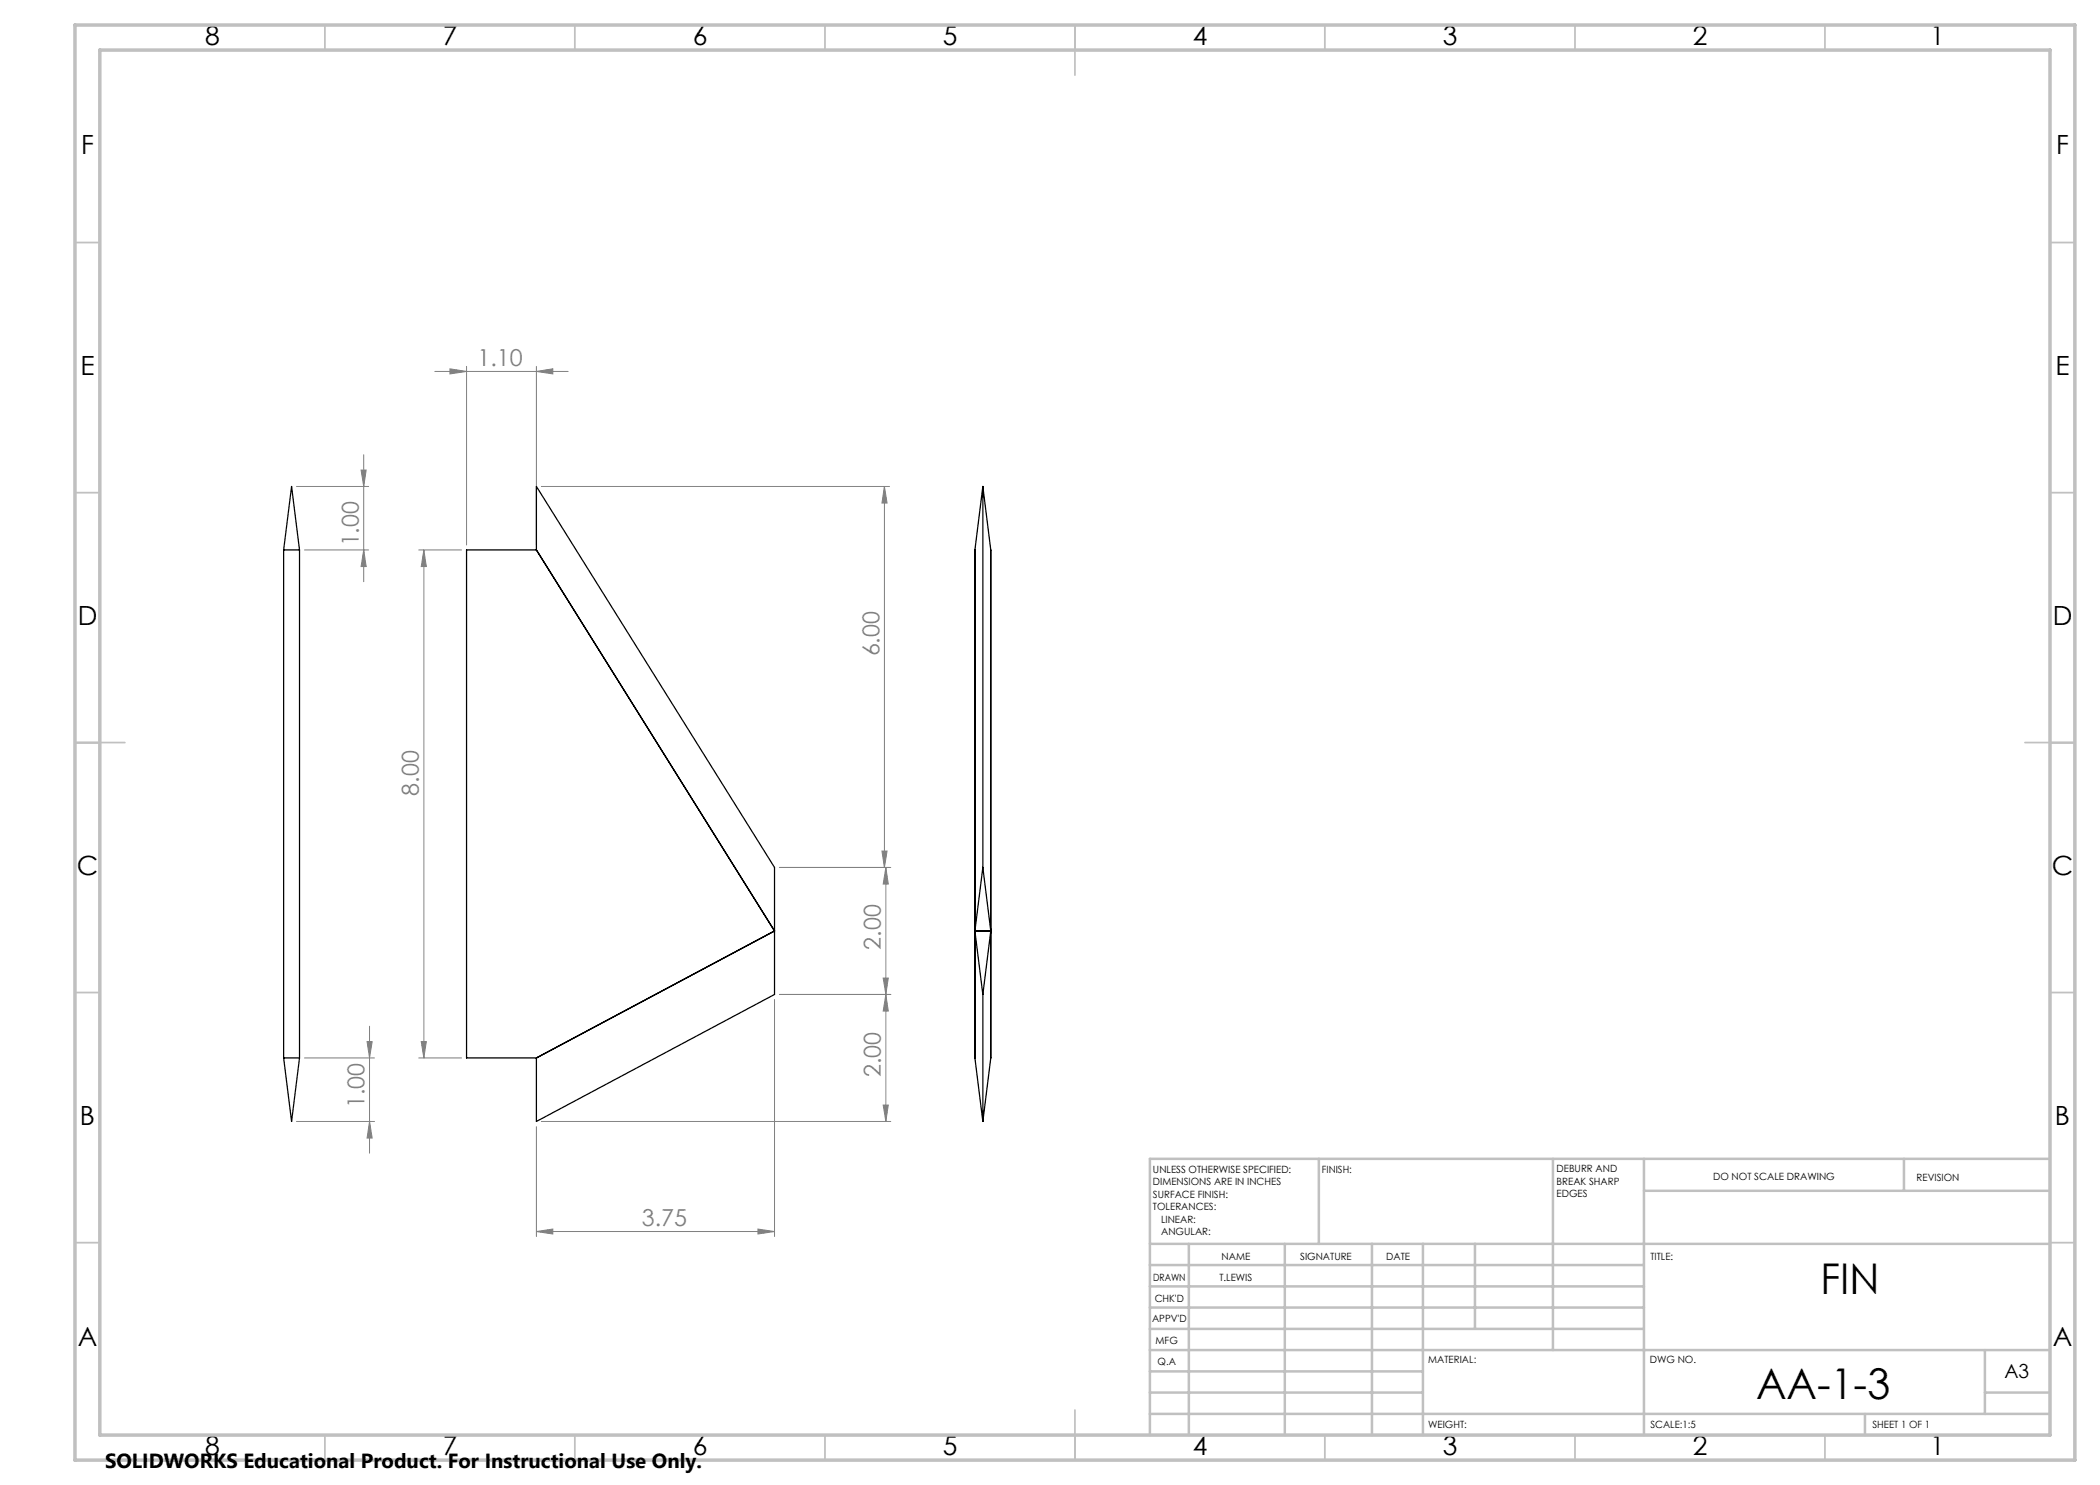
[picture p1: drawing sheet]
<svg xmlns="http://www.w3.org/2000/svg" width="420mm" height="297mm" viewBox="0 0 420 297" stroke-linecap="round" stroke-linejoin="round" font-family="sans-serif">
<g fill="none" stroke="#808080" stroke-width=".2">
<path d="M87 74.3h26.6M90 73.8l3.3 .5-3.3 .5zM93.3 73.3v35.7M107.3 74.3l3.3-.5v1zM107.3 73.3v35.7M59.3 97.3h14.4M72.2 94h1l-.5 3.3zM72.7 90.9v25.4M108.3 97.3h69.6M176.9 97.3l.5 3.3h-1zM176.9 97.3v76.2M60.9 110h12.8"/>
<path d="M72.7 110l.5 3.3h-1zM83.7 110h8.6M84.8 110l.5 3.3h-1.1zM84.8 110v101.6M155.9 173.5h22.3M176.4 170.2h1l-.5 3.3zM177.2 173.5v50.8M177.2 173.5l.5 3.3h-1.1zM154.9 199.9v47.4M155.9 198.9h22.3M176.6 195.6h1.1l-.5 3.3zM177.2 198.9l.5 3.3h-1.1z"/>
<path d="M60.9 211.6h14M73.4 208.3h1l-.5 3.3zM73.9 205.2v25.4M83.7 211.6h8.6M84.2 208.3h1.1l-.5 3.3zM59.3 224.3h15.6M73.9 224.3l.5 3.3h-1zM107.3 225.3v22M108.3 224.3h69.9M176.6 221h1.1l-.5 3.3zM107.3 246.3l3.3-.5v1zM107.3 246.3h47.6"/>
<path d="M151.6 245.8l3.3 .5-3.3 .5z"/>
</g>
<g fill="none" stroke="#c0c0c0" stroke-width=".35">
<path d="M65 5v5M115 5v5M165 5v5M215 5v10M265 5v5M315 5v5M365 5v5M15 48.5h5M410 48.5h5M15 98.5h5M410 98.5h5M15 148.5h10"/>
<path d="M405 148.5h10M15 198.5h5M410 198.5h5M15 248.5h5M410 248.5h5M65 287v5M115 287v5M165 287v5M215 282v10M265 287v5M315 287v5M365 287v5"/>
</g>
<g fill="none" stroke="#c0c0c0" stroke-width=".5">
<path d="M263.8 231.8v17M310.6 231.8v38.2M328.8 231.8v55.2M328.8 238.2h81.2M380.8 231.8v6.4M410 231.8h-180v55.2M230 248.8h180M230 257.3h98.8M230 253h98.8M237.8 248.8v38.2M257 248.8v38.2M274.4 248.8v38.2"/>
<path d="M284.6 248.8v38.2M295 248.8v17M230 265.8h98.8M230 261.5h98.8M230 278.5h54.6M230 274.3h54.6M230 270h180M397 278.5h13M397 270v12.8M230 282.8h180M373 282.8v4.2"/>
</g>
<path d="M15 5h400v287h-400zM20 10h390v277h-390z" fill="none" stroke="#c0c0c0" stroke-width=".7"/>
<g fill="#808080">
<path d="M107.3 74.3l3.3-.5v1zM90 73.8l3.3 .5-3.3 .5z"/>
<path d="M176.4 170.2h1l-.5 3.3zM176.9 97.3l.5 3.3h-1zM176.6 221h1.1l-.5 3.3zM177.2 198.9l.5 3.3h-1.1z"/>
<path d="M84.8 110l.5 3.3h-1.1zM84.2 208.3h1.1l-.5 3.3zM73.4 208.3h1l-.5 3.3zM73.9 224.3l.5 3.3h-1z"/>
<path d="M72.2 94h1l-.5 3.3zM72.7 110l.5 3.3h-1z"/>
<path d="M177.2 173.5l.5 3.3h-1.1zM176.6 195.6h1.1l-.5 3.3z"/>
<path d="M107.3 246.3l3.3-.5v1zM151.6 245.8l3.3 .5-3.3 .5z"/>
</g>
<g fill="none" stroke="#000" stroke-width=".25">
<path d="M196.6 97.3l-1.6 12.7v101.6l1.6 12.7M196.6 97.3l1.6 12.7v101.6l-1.6 12.7M196.6 97.3v76.2M56.7 110h3.2M56.7 110v101.6M56.7 110l1.6-12.7 1.6 12.7M59.9 110v101.6M107.3 110h-14v101.6h14M107.3 110l47.6 76.2-47.6 25.4M107.3 110v-12.7l47.6 76.2v25.4l-47.6 25.4v-12.7M196.6 173.5l1.6 12.7M196.6 173.5l-1.6 12.7"/>
<path d="M195 186.2h3.2M195 186.2l1.6 12.7M196.6 198.9v25.4M198.2 186.2l-1.6 12.7M56.7 211.6h3.2M56.7 211.6l1.6 12.7 1.6-12.7"/>
</g>
<g font-size="8.5">
<text x="364.1" y="258.8">FIN</text>
<text x="351.2" y="279.7">AA-1-3</text>
</g>
<g font-size="5.3">
<text x="41" y="9">8</text>
<text x="88.5" y="9">7</text>
<text x="138.5" y="9">6</text>
<text x="188.5" y="9">5</text>
<text x="238.5" y="9">4</text>
<text x="288.5" y="9">3</text>
<text x="338.5" y="9">2</text>
<text x="386" y="9">1</text>
<text x="16.2" y="30.7">F</text>
<text x="411.2" y="30.7">F</text>
<text x="16.1" y="75">E</text>
<text x="411.1" y="75">E</text>
<text x="15.5" y="125">D</text>
<text x="410.5" y="125">D</text>
<text x="15.4" y="175">C</text>
<text x="410.4" y="175">C</text>
<text x="16" y="225">B</text>
<text x="411" y="225">B</text>
<text x="15.5" y="269.2">A</text>
<text x="410.5" y="269.2">A</text>
<text x="41" y="291">8</text>
<text x="88.5" y="291">7</text>
<text x="138.5" y="291">6</text>
<text x="188.5" y="291">5</text>
<text x="238.5" y="291">4</text>
<text x="288.5" y="291">3</text>
<text x="338.5" y="291">2</text>
<text x="386" y="291">1</text>
</g>
<g font-size="4.7" fill="#808080">
<text x="95.5" y="73.3">1.10</text>
<text x="71.7" y="109.3" transform="rotate(-90 71.7 109.3)">1.00</text>
<text x="175.9" y="131.3" transform="rotate(-90 175.9 131.3)">6.00</text>
<text x="83.8" y="159.2" transform="rotate(-90 83.8 159.2)">8.00</text>
<text x="176.2" y="190" transform="rotate(-90 176.2 190)">2.00</text>
<text x="176.2" y="215.5" transform="rotate(-90 176.2 215.5)">2.00</text>
<text x="72.9" y="221.6" transform="rotate(-90 72.9 221.6)">1.00</text>
<text x="128.4" y="245.3">3.75</text>
</g>
<text font-size="4.1" x="21" y="293.7">SOLIDWORKS Educational Product. For Instructional Use Only.</text>
<text font-size="3.9" x="400.9" y="275.5">A3</text>
<g font-size="2">
<text x="230.6" y="234.6">UNLESS OTHERWISE SPECIFIED:</text>
<text x="230.6" y="237.1">DIMENSIONS ARE IN INCHES</text>
<text x="230.6" y="239.6">SURFACE FINISH:</text>
<text x="264.4" y="234.6">FINISH:</text>
<text x="311.3" y="234.5">DEBURR AND</text>
<text x="311.3" y="237">BREAK SHARP</text>
<text x="311.3" y="239.5">EDGES</text>
<text x="342.6" y="236">DO NOT SCALE DRAWING</text>
<text x="383.3" y="236.2">REVISION</text>
<text x="230.6" y="242.1">TOLERANCES:</text>
<text x="232.2" y="244.6">LINEAR:</text>
<text x="232.2" y="247.1">ANGULAR:</text>
<text x="244.3" y="252">NAME</text>
<text x="260" y="251.9">SIGNATURE</text>
<text x="277.2" y="251.9">DATE</text>
<text x="330.1" y="251.9">TITLE:</text>
<text x="230.6" y="256.1">DRAWN</text>
<text x="243.9" y="256.1">T.LEWIS</text>
<text x="230.9" y="260.3">CHK'D</text>
<text x="230.4" y="264.4">APPV'D</text>
<text x="231.1" y="268.8">MFG</text>
<text x="231.5" y="273">Q.A</text>
<text x="285.6" y="272.5">MATERIAL:</text>
<text x="330" y="272.5">DWG NO.</text>
<text x="285.6" y="285.5">WEIGHT:</text>
<text x="330.1" y="285.6">SCALE:1:5</text>
<text x="374.5" y="285.6">SHEET 1 OF 1</text>
</g>
</svg>
